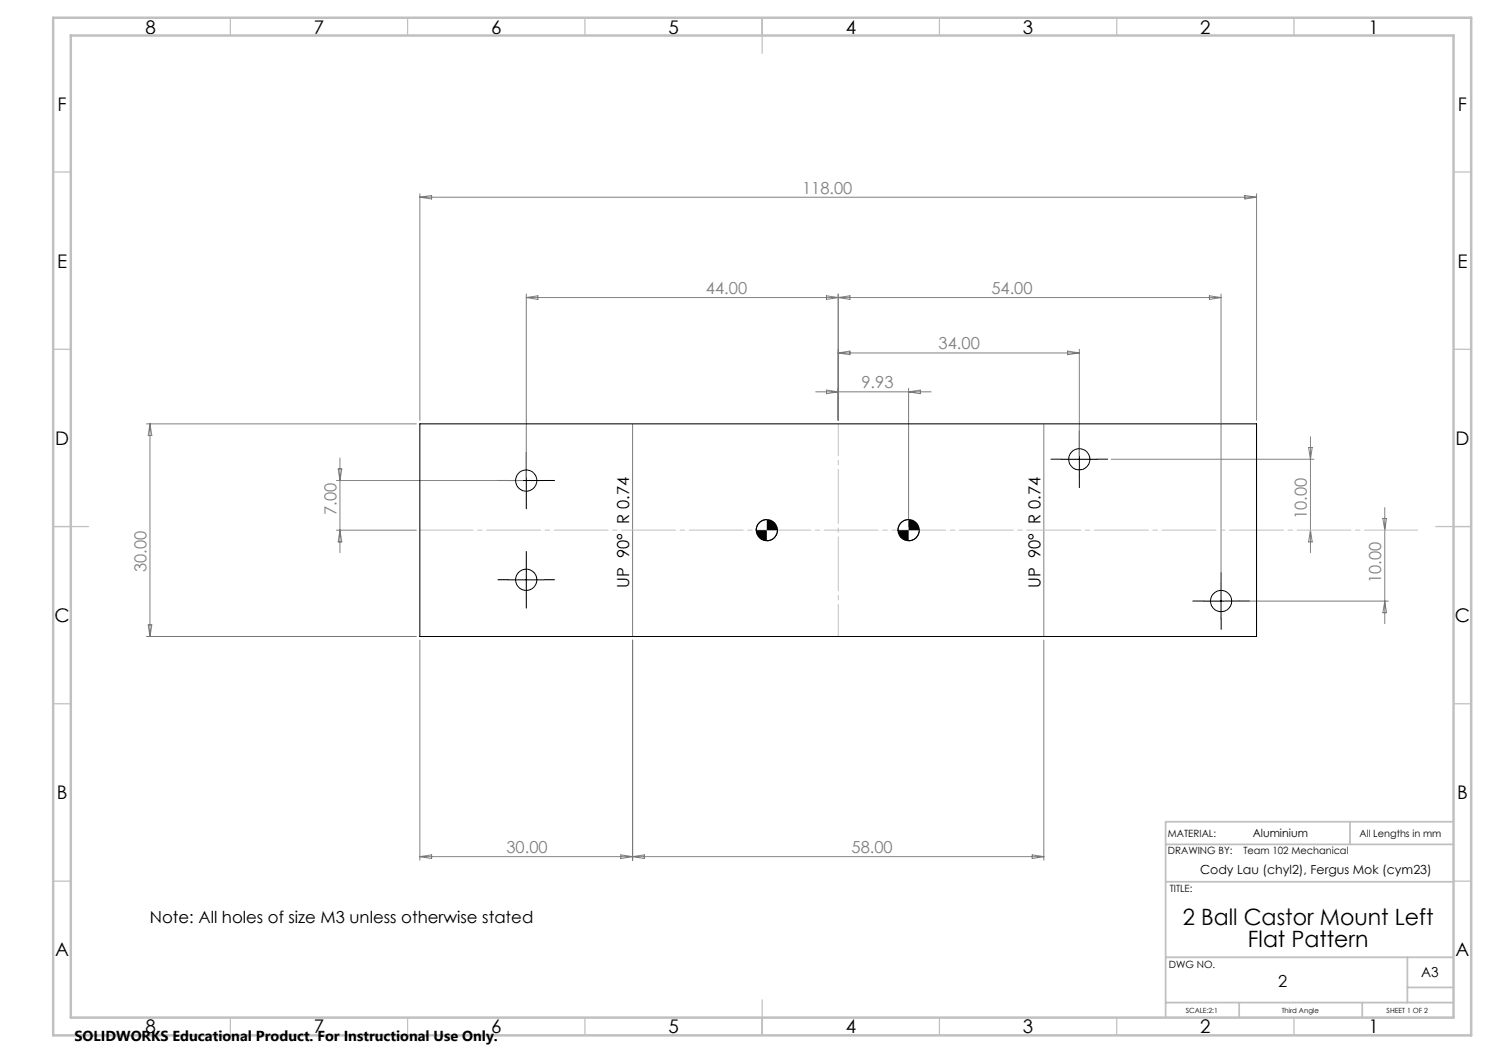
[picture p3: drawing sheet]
<svg xmlns="http://www.w3.org/2000/svg" width="420mm" height="297mm" viewBox="0 0 420 297" stroke-linecap="round" stroke-linejoin="round" font-family="sans-serif">
<g fill="none" stroke="#000" stroke-width=".28">
<path d="M118.4 119.6h236v59.9h-236zM143.4 135.5h10M148.4 130.5v10M299.4 129.5h10M304.4 124.5v10M148.4 158.5v10.1M216.3 146.5a3 3 0 0 0-3 3M219.3 149.5a2.95 2.95 0 0 1-3 3M256.3 146.5a2.95 2.95 0 0 0-3 3M259.3 149.5a2.95 2.95 0 0 1-3 3M143.4 163.5h10M339.4 169.5h10"/>
<path d="M344.4 164.5v10.1"/>
<circle cx="148.4" cy="135.5" r="3"/>
<circle cx="304.4" cy="129.5" r="3"/>
<circle cx="216.3" cy="149.5" r="3"/>
<circle cx="256.3" cy="149.5" r="3"/>
<circle cx="148.4" cy="163.5" r="3"/>
<circle cx="344.4" cy="169.5" r="3"/>
</g>
<g fill="none" stroke="#000" stroke-width=".28" stroke-dasharray="15.2 1.3 1.3 1.3">
<path d="M143.4 135.5h-3M148.4 130.5v-3M153.4 135.5h3M299.4 129.5h-3M304.4 124.5v-3M304.4 134.5v3M309.4 129.5h3M148.4 158.5v-3M148.4 140.5v3M143.4 163.5h-3M148.4 168.5v3M153.4 163.5h3"/>
<path d="M339.4 169.5h-3M344.4 164.5v-3M344.4 174.5v3M349.4 169.5h3"/>
</g>
<g fill="none" stroke="#808080" stroke-width=".28">
<path d="M118.4 54.6v63.9M118.4 55.6h236M118.4 55.6l3.3-.5v1zM351.1 55.1l3.3 .5-3.3 .5zM354.4 54.6v63.9M148.4 83.9h196M148.4 82.9v51.6M148.4 83.9l3.3-.5v1.1zM233.1 83.4l3.3 .5-3.3 .6zM236.4 82.9v35.6M236.4 99.6h68M236.4 99.6l3.3-.6v1z"/>
<path d="M236.4 83.9l3.3-.5v1.1zM301.1 99l3.3 .6-3.3 .4zM304.4 98.5v30M341.1 83.4l3.3 .5-3.3 .6zM344.4 82.9v85.7M41.3 119.6h76.1M42.3 119.6v59.9M42.3 119.6l.5 3.2h-1zM178.4 119.6v59.9M230.1 110.5h32.5M233.1 110l3.3 .5-3.3 .6zM256.3 109.5v39.1"/>
<path d="M256.3 110.5l3.3-.5v1.1zM294.4 119.6v59.9M94.9 135.5h52.5M95.4 132.3h1l-.5 3.2zM95.9 129.2v26.7M313.4 129.5h57.2M369.1 126.2h1l-.5 3.3zM369.6 123.2v32.7M94.9 149.5h22.5M95.9 149.5l.5 3.4h-1zM369.6 149.5l.5 3.4h-1zM390.1 146.2h1l-.5 3.3z"/>
<path d="M390.6 143.2v32.7M41.3 179.5h76.1M41.8 176.2h1l-.5 3.3zM345.4 169.5h46.2M390.6 169.5l.5 3.3h-1zM118.4 180.5v62.1M178.4 180.5v62.1M294.4 180.5v62.1M118.4 241.6l3.3-.5v1zM118.4 241.6h176M175.1 241.1l3.3 .5-3.3 .5zM178.4 241.6l3.4-.5v1z"/>
<path d="M291.1 241.1l3.3 .5-3.3 .5z"/>
</g>
<path d="M118.4 149.5h281.5" fill="none" stroke="#c0c0c0" stroke-width=".28" stroke-dasharray="15.2 1.3 1.3 1.3" stroke-dashoffset=".3"/>
<path d="M236.4 179.5v-60" fill="none" stroke="#c0c0c0" stroke-width=".28" stroke-dasharray="15.2 1.3 1.3 1.3" stroke-dashoffset="6.2"/>
<g fill="none" stroke="#c0c0c0" stroke-width=".35">
<path d="M65 5v5M115 5v5M165 5v5M215 5v10M265 5v5M315 5v5M365 5v5M15 48.5h5M410 48.5h5M15 98.5h5M410 98.5h5M15 148.5h10"/>
<path d="M405 148.5h10M15 198.5h5M410 198.5h5M15 248.5h5M410 248.5h5M65 287v5M115 287v5M165 287v5M215 282v10M265 287v5M315 287v5M365 287v5"/>
</g>
<path d="M328.8 238.2h81.2M380.8 231.8v6.4M410 231.8h-81.2v55.2M328.8 248.7h81.2M328.8 270h81.2M397 270v12.8M397 278.5h13M328.8 282.8h81.2M349.5 282.8v4.2M384.2 282.8v4.2" fill="none" stroke="#c0c0c0" stroke-width=".5"/>
<path d="M15 5h400v287h-400zM20 10h390v277h-390z" fill="none" stroke="#c0c0c0" stroke-width=".7"/>
<path d="M253.3 149.5a2.95 2.95 0 0 0 3 3v-3zM256.3 146.5v3h3a2.95 2.95 0 0 0-3-3zM213.3 149.5a3 3 0 0 0 3 3v-3zM216.3 146.5v3h3a2.95 2.95 0 0 0-3-3z" fill="#000"/>
<g font-size="6.3">
<text x="333.7" y="260.9">2 Ball Castor Mount Left</text>
<text x="352" y="267.2">Flat Pattern</text>
</g>
<g font-size="5.3">
<text x="41" y="9.5">8</text>
<text x="88.5" y="9.5">7</text>
<text x="138.5" y="9.5">6</text>
<text x="188.5" y="9.5">5</text>
<text x="238.5" y="9.5">4</text>
<text x="288.5" y="9.5">3</text>
<text x="338.5" y="9.5">2</text>
<text x="386" y="9.5">1</text>
<text x="16.2" y="31.3">F</text>
<text x="411.2" y="31.3">F</text>
<text x="16.1" y="75.5">E</text>
<text x="411.1" y="75.5">E</text>
<text x="15.5" y="125.5">D</text>
<text x="410.5" y="125.5">D</text>
<text x="15.4" y="175.5">C</text>
<text x="410.4" y="175.5">C</text>
<text x="16" y="225.5">B</text>
<text x="411" y="225.5">B</text>
<text x="15.5" y="269.8">A</text>
<text x="410.5" y="269.8">A</text>
<text x="41" y="291.5">8</text>
<text x="88.5" y="291.5">7</text>
<text x="138.5" y="291.5">6</text>
<text x="188.5" y="291.5">5</text>
<text x="238.5" y="291.5">4</text>
<text x="288.5" y="291.5">3</text>
<text x="338.5" y="291.5">2</text>
<text x="386" y="291.5">1</text>
</g>
<g font-size="4.7" fill="#808080">
<text x="226.2" y="54.6">118.00</text>
<text x="199.1" y="82.9">44.00</text>
<text x="279.6" y="82.9">54.00</text>
<text x="264.7" y="98.5">34.00</text>
<text x="243" y="109.5">9.93</text>
<text x="94.9" y="145.3" transform="rotate(-90 94.9 145.3)">7.00</text>
<text x="368.6" y="146.4" transform="rotate(-90 368.6 146.4)">10.00</text>
<text x="41.3" y="161.3" transform="rotate(-90 41.3 161.3)">30.00</text>
<text x="389.6" y="164.4" transform="rotate(-90 389.6 164.4)">10.00</text>
<text x="142.9" y="240.6">30.00</text>
<text x="240.2" y="240.6">58.00</text>
</g>
<g font-size="4.7">
<text x="177.5" y="165.8" transform="rotate(-90 177.5 165.8)">UP 90° R 0.74</text>
<text x="293.5" y="165.8" transform="rotate(-90 293.5 165.8)">UP 90° R 0.74</text>
<text x="42.3" y="260.3">Note: All holes of size M3 unless otherwise stated</text>
<text x="360.5" y="278.4">2</text>
</g>
<text font-size="4.1" x="21" y="293.7">SOLIDWORKS Educational Product. For Instructional Use Only.</text>
<text font-size="3.9" x="400.9" y="275.5">A3</text>
<text font-size="3.5" x="338.5" y="246.5">Cody Lau (chyl2), Fergus Mok (cym23)</text>
<text font-size="3.2" x="353.4" y="236.2">Aluminium</text>
<g font-size="2.8">
<text x="329.4" y="236.2">MATERIAL:</text>
<text x="383.5" y="236.2">All Lengths in mm</text>
<text x="329.4" y="241">DRAWING BY:</text>
<text x="350.7" y="241">Team 102 Mechanical</text>
<text x="329.9" y="251.7">TITLE:</text>
<text x="329.7" y="272.9">DWG NO.</text>
</g>
<g font-size="2">
<text x="334.5" y="285.6">SCALE:2:1</text>
<text x="361.5" y="285.6">Third Angle</text>
<text x="391.1" y="285.6">SHEET 1 OF 2</text>
</g>
</svg>
